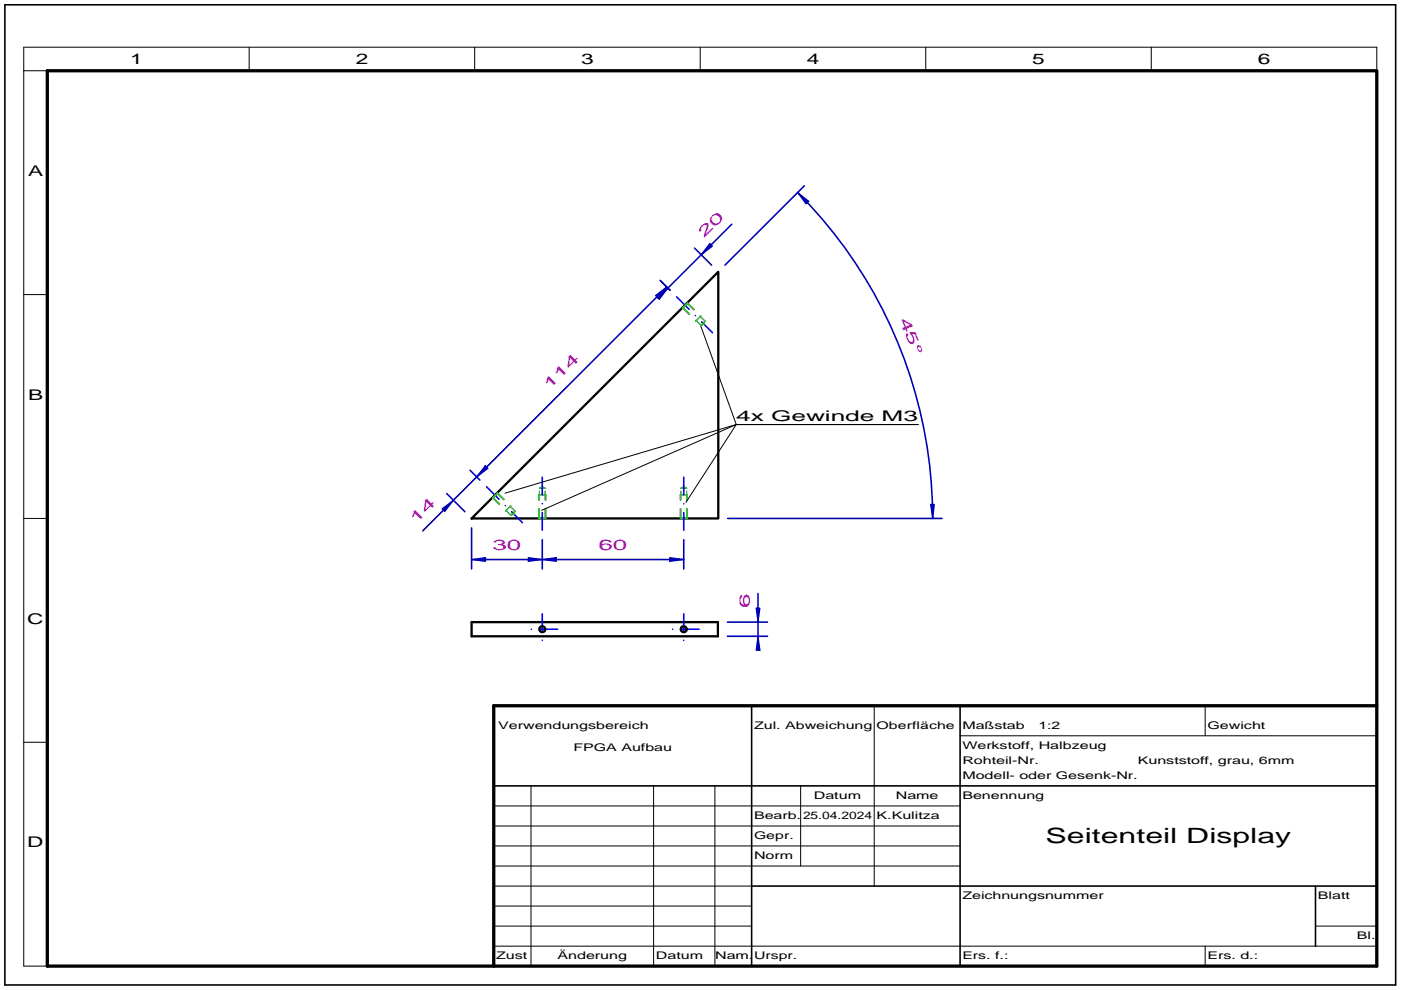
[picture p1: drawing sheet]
<svg xmlns="http://www.w3.org/2000/svg" width="297mm" height="210mm" viewBox="0 0 297 210" stroke-linecap="round" stroke-linejoin="round" font-family="sans-serif">
<path d="M1 1h294.9v207.9h-294.9zM159.4 149.7v55.2M203.6 149.7v55.2M104.7 166.7h187.2M159.4 187.9h132.5M278.9 187.9v12.8" fill="none" stroke="#000" stroke-width=".34"/>
<g fill="none" stroke="#000" stroke-width=".21">
<path d="M5 15h5M52.8 10v5M100.6 10v5M148.5 10v5M196.3 10v5M244.1 10v5M291.9 15v-5h-286.9v194.9h5M5 62.5h5M5 110h5M5 157.4h5M185.4 149.7v38.2M203.6 156.1h88.3"/>
<path d="M255.5 149.7v6.4M104.7 170.9h98.9M104.7 175.2h98.9M104.7 179.4h98.9M112.6 166.7v38.2M138.6 166.7v38.2M151.6 166.7v38.2M169.8 166.7v17M104.7 196.4h54.7M104.7 183.7h98.9M104.7 187.9h54.7M104.7 192.2h54.7"/>
<path d="M278.9 196.4h13M104.7 200.7h187.2M255.5 200.7v4.2"/>
</g>
<path d="M10 15h281.9v189.9h-281.9zM291.9 149.7h-187.2v55.2" fill="none" stroke="#000" stroke-width=".7"/>
<g fill="none" stroke="#000" stroke-width=".49">
<path d="M100 110l52.3-52.3v52.3zM100 132h52.2v3h-52.2zM115.6 133.5h.1M145.6 133.5h.1"/>
<circle cx="115" cy="133.5" r=".61"/>
<circle cx="145" cy="133.5" r=".61"/>
</g>
<g fill="none" stroke="#00f" stroke-width=".34">
<path d="M143.5 63l2.6 2.6M147.4 66.9h.1M148.8 68.3l2.3 2.3M103.2 103.3l2.6 2.6M107.1 107.2h.1M108.5 108.5l2.3 2.3M115 101.2v3.8M115 108.7v3.8M115 106.8h.1M145 106.8h.1M145 101.2v3.8M145 108.7v3.8"/>
<path d="M112.6 133.5h.1M114.5 133.5h3.7M115 130.2v3.7M115 135.8h.1M142.6 133.5h.1M144.5 133.5h3.7M145 130.2v3.7M145 135.8h.1"/>
</g>
<g fill="none" stroke="#00b400" stroke-width=".25">
<path d="M144.7 65.3l1.4 1.4M145.8 64.4v-.2l-1.1 1.1h.2M145.8 64.4l-.9 .9 1.3 1.3M145.8 64.2l1.4 1.4M145.8 64.4l1.3 1.3M147.5 67.9l1.1 1.1M148.4 67.1l1.1 1M148.5 67h.1l-1.1 1.1-.1-.1M149.5 68.1l-.2 .7-.7 .2M149.5 68.1l-.9 .9M104.4 105.6l1.4 1.4M105.5 104.7v-.2l-1.1 1.1h.2"/>
<path d="M105.5 104.7l-.9 .9 1.3 1.3M105.5 104.5l1.4 1.4M105.5 104.7l1.3 1.3M107.2 108.2l1.1 1.1M108.1 107.3l1.1 1.1M108.2 107.3l-1 1M109.2 108.4l-.2 .7-.7 .2M109.2 108.4l-.9 .9M114.2 107.9v2M114.2 106.1v-1.1h1.5v1.1M114.4 104.2v1.9M114.4 107.9v1.9"/>
<path d="M114.4 109.8h1.2M114.4 103.6l.6-.4 .6 .4zM114.4 109.8l-.2 .2h1.5l-.1-.2M115.6 104.2v1.9M115.6 107.9v1.9M115.7 107.9v2M144.2 107.9v2M144.2 106.1v-1.1h1.5v1.1M144.4 109.8h1.2M144.4 103.6l.6-.4 .6 .4zM144.4 109.8l-.2 .2h1.5l-.1-.2M144.4 104.2v1.9"/>
<path d="M144.4 107.9v1.9M145.6 104.2v1.9M145.6 107.9v1.9M145.7 107.9v2"/>
</g>
<path d="M115.2 132.8a.75 .75 0 0 0-.9 .4 .75 .75 0 0 0 .4 1 .75 .75 0 0 0 1-.5M145.2 132.8a.75 .75 0 0 0-.9 .4 .75 .75 0 0 0 .4 1 .75 .75 0 0 0 1-.5" fill="none" stroke="#b400b4" stroke-width=".21"/>
<path d="M99.6 99.7l2.1 2.1M102.5 99.7l-12.9 12.9M94.7 104.7l3.9 3.8" fill="none" stroke="#0000b4" stroke-width=".34"/>
<path d="M93.7 107.9l2.4-1.8-1.8 2.4z" fill="#0000b4"/>
<path d="M93.7 107.9l2.4-1.8-1.8 2.4z" fill="none" stroke="#0000b4" stroke-width=".25"/>
<g fill="#fff">
<path d="M90.8 105.1l2.5 2.4-4.4 4.4z"/>
<path d="M86.5 109.4l4.3-4.3-1.9 6.8z"/>
</g>
<path d="M140 59.5l2 2.1M141.4 60.9l-40.3 40.3" fill="none" stroke="#0000b4" stroke-width=".34"/>
<path d="M139 62.7l2.4-1.8-1.9 2.3z" fill="#0000b4"/>
<path d="M139 62.7l2.4-1.8-1.9 2.3z" fill="none" stroke="#0000b4" stroke-width=".25"/>
<path d="M102.9 98.8l.6 .5-2.4 1.9z" fill="#0000b4"/>
<path d="M102.9 98.8l.6 .5-2.4 1.9z" fill="none" stroke="#0000b4" stroke-width=".25"/>
<g fill="#fff">
<path d="M121.3 74.5l2.5 2.5-6.6 6.6z"/>
<path d="M121.3 74.5l-4.1 9.1-2.4-2.5z"/>
</g>
<path d="M140.2 59.7l1.8 1.9M147.3 52.6l3.6 3.6M155.1 47.6l-14.9 14.9" fill="none" stroke="#0000b4" stroke-width=".34"/>
<path d="M150.5 51.7l.5 .5-2.3 1.8z" fill="#0000b4"/>
<path d="M150.5 51.7l.5 .5-2.3 1.8z" fill="none" stroke="#0000b4" stroke-width=".25"/>
<path d="M139.2 62.9l2.4-1.8-1.8 2.4z" fill="#0000b4"/>
<path d="M139.2 62.9l2.4-1.8-1.8 2.4z" fill="none" stroke="#0000b4" stroke-width=".25"/>
<g fill="#fff">
<path d="M152 44.4l2.4 2.4-4.3 4.4z"/>
<path d="M147.6 48.7l4.4-4.3-1.9 6.8z"/>
</g>
<path d="M100 118.7h15M100 112v8.7M115 114.5v6.2" fill="none" stroke="#0000b4" stroke-width=".34"/>
<path d="M112 118.3l3 .4-3 .4z" fill="#0000b4"/>
<path d="M112 118.3l3 .4-3 .4z" fill="none" stroke="#0000b4" stroke-width=".25"/>
<path d="M100 118.7l3-.4v.8z" fill="#0000b4"/>
<path d="M100 118.7l3-.4v.8z" fill="none" stroke="#0000b4" stroke-width=".25"/>
<g fill="#fff">
<path d="M104.4 117.7l6.2-3.5v3.5z"/>
<path d="M104.4 114.2h6.2l-6.2 3.5z"/>
</g>
<path d="M115 118.7h30M145 114.5v6.2" fill="none" stroke="#0000b4" stroke-width=".34"/>
<path d="M142 118.3l3 .4-3 .4z" fill="#0000b4"/>
<path d="M142 118.3l3 .4-3 .4z" fill="none" stroke="#0000b4" stroke-width=".25"/>
<path d="M115 118.7l3-.4v.8z" fill="#0000b4"/>
<path d="M115 118.7l3-.4v.8z" fill="none" stroke="#0000b4" stroke-width=".25"/>
<g fill="#fff">
<path d="M126.9 117.7l6.2-3.5v3.5z"/>
<path d="M126.9 114.2h6.2l-6.2 3.5z"/>
</g>
<path d="M170.5 39.4l-16.8 16.8M169.1 40.8a97.9 97.9 0 0 1 28.7 69.2M154.3 110h45.4" fill="none" stroke="#0000b4" stroke-width=".34"/>
<path d="M197.3 107h.8l-.3 3z" fill="#0000b4"/>
<path d="M197.3 107h.8l-.3 3z" fill="none" stroke="#0000b4" stroke-width=".25"/>
<path d="M169.1 40.8l2.4 1.9-.6 .5z" fill="#0000b4"/>
<path d="M169.1 40.8l2.4 1.9-.6 .5z" fill="none" stroke="#0000b4" stroke-width=".25"/>
<g fill="#fff">
<path d="M189.6 68.3l6.5 6.4-3.3 1.4z"/>
<path d="M189.6 68.3l3.3-1.3 3.2 7.7z"/>
</g>
<path d="M148.6 69.2l7.5 20.8h38.5M194.6 90h-38.5l-41.3 18.2M194.6 90h-38.5l-49 14.6M194.6 90h-38.5l-10.7 16.6" fill="none" stroke="#000" stroke-width=".21"/>
<path d="M154.2 135h8.5M154.2 132h8.5M160.7 125.9v11" fill="none" stroke="#0000b4" stroke-width=".34"/>
<path d="M160.3 129h.8l-.4 3z" fill="#0000b4"/>
<path d="M160.3 129h.8l-.4 3z" fill="none" stroke="#0000b4" stroke-width=".25"/>
<path d="M160.7 135l.4 2.9h-.8z" fill="#0000b4"/>
<path d="M160.7 135l.4 2.9h-.8z" fill="none" stroke="#0000b4" stroke-width=".25"/>
<g fill="#fff">
<path d="M156.2 125.9h3.5v3z"/>
<path d="M156.2 125.9l3.5 3h-3.5z"/>
</g>
<text font-size="4.5" x="221.7" y="178.7">Seitenteil Display</text>
<g font-size="3.1">
<text x="27.6" y="13.5">1</text>
<text x="75.4" y="13.5">2</text>
<text x="123.2" y="13.5">3</text>
<text x="171" y="13.5">4</text>
<text x="218.8" y="13.5">5</text>
<text x="266.7" y="13.5">6</text>
<text x="5.9" y="37.3">A</text>
<text x="5.9" y="84.8">B</text>
<text x="156.1" y="89.3">4x Gewinde M3</text>
<text x="5.8" y="132.2">C</text>
<text x="5.8" y="179.7">D</text>
</g>
<g font-size="3.1" fill="#b400b4">
<text x="149.3" y="50.5" transform="rotate(-45 149.3 50.5)">2</text>
<text x="151.5" y="48.3" transform="rotate(-45 151.5 48.3)">0</text>
<text x="190.6" y="67.9" transform="rotate(68 190.6 67.9)">4</text>
<text x="191.8" y="70.7" transform="rotate(68 191.8 70.7)">5 °</text>
<text x="116.5" y="82.8" transform="rotate(-45 116.5 82.8)">1</text>
<text x="118.7" y="80.6" transform="rotate(-45 118.7 80.6)">1</text>
<text x="120.8" y="78.5" transform="rotate(-45 120.8 78.5)">4</text>
<text x="88.2" y="111.1" transform="rotate(-45 88.2 111.1)">1</text>
<text x="90.4" y="109" transform="rotate(-45 90.4 109)">4</text>
<text x="104.4" y="116.6">30</text>
<text x="126.9" y="116.6">60</text>
<text x="159" y="128.9" transform="rotate(-90 159 128.9)">6</text>
</g>
<g font-size="2.2">
<text x="105.6" y="154.6">Verwendungsbereich</text>
<text x="159.9" y="154.6">Zul. Abweichung</text>
<text x="185.9" y="154.6">Oberfläche</text>
<text x="204" y="154.6">Maßstab</text>
<text x="220.2" y="154.6">1:2</text>
<text x="256" y="154.6">Gewicht</text>
<text x="121.6" y="159.3">FPGA Aufbau</text>
<text x="204" y="158.8">Werkstoff, Halbzeug</text>
<text x="204" y="162">Rohteil-Nr.</text>
<text x="204" y="165.2">Modell- oder Gesenk-Nr.</text>
<text x="241.2" y="162.1">Kunststoff, grau, 6mm</text>
<text x="159.9" y="173.7">Bearb.</text>
<text x="170.3" y="173.7">25.04.2024</text>
<text x="172.6" y="169.4">Datum</text>
<text x="185.9" y="173.7">K.Kulitza</text>
<text x="189.9" y="169.4">Name</text>
<text x="204" y="169.4">Benennung</text>
<text x="159.9" y="177.9">Gepr.</text>
<text x="159.9" y="182.2">Norm</text>
<text x="204" y="190.7">Zeichnungsnummer</text>
<text x="279.4" y="190.7">Blatt</text>
<text x="105.2" y="203.4">Zust</text>
<text x="118.2" y="203.4">Änderung</text>
<text x="139.1" y="203.4">Datum</text>
<text x="151.6" y="203.4">Nam.</text>
<text x="159.9" y="203.4">Urspr.</text>
<text x="204" y="203.4">Ers. f.:</text>
<text x="256" y="203.4">Ers. d.:</text>
<text x="287.7" y="199.2">Bl.</text>
</g>
</svg>
